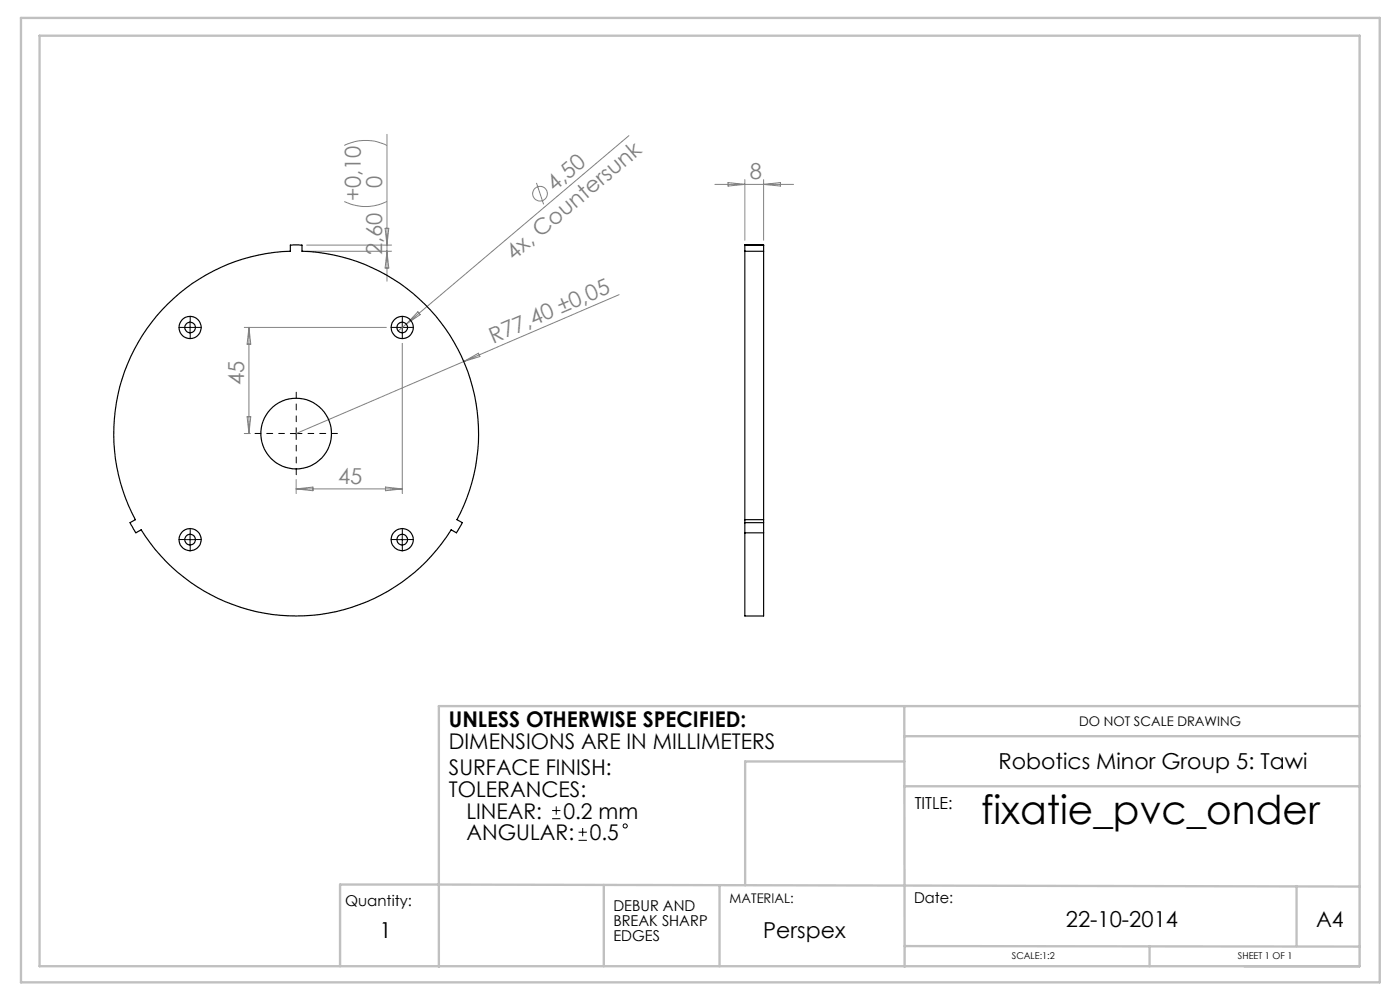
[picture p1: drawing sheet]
<svg xmlns="http://www.w3.org/2000/svg" width="297mm" height="210mm" viewBox="0 0 297 210" stroke-linecap="round" stroke-linejoin="round" font-family="sans-serif">
<g fill="none" stroke="#808080" stroke-width=".21">
<path d="M73 30.9a10.2 10.2 0 0 1 9.1 0M82.1 28.5v31.1M113.8 38.8l1.5 4.5M133.4 28.8l-47.2 39.9M151.7 39.1h16.6M154.4 38.7l3.6 .4-3.6 .4zM158 38.1v12.9M162 38.1v12.9M162 39.1l3.6-.4v.8zM65.1 53.3h18M65.1 52h18M73 42.7a10.2 10.2 0 0 0 9.1 0"/>
<path d="M81.7 48.4h.8l-.4 3.6zM82.1 53.3l.4 3.6h-.8zM51.8 69.5h30.2M52.8 69.5v22.5M52.8 69.5l.4 3.5h-.8zM85.3 72.8v31.9M86.2 68.7l-1.7 1.5M88.7 66.1l.4 .6-2.9 2zM98.4 76.7l-35.6 15.3M98.4 76.7l3.1-1.8 .3 .7zM131.3 62.5l-32.9 14.2M51.8 92h1.3"/>
<path d="M52.4 88.4h.8l-.4 3.6zM62.8 101.7v3M62.8 103.7h22.5M62.8 103.7l3.6-.4v.8zM81.8 103.3l3.5 .4-3.5 .4z"/>
<circle cx="114.6" cy="41.1" r="1.56"/>
</g>
<g fill="none" stroke="#000" stroke-width=".21">
<path d="M39.1 69.5h2.5M40.3 68.2v2.5M84.1 69.5h2.5M85.3 68.2v2.5M61.6 92h2.5M62.8 90.7v2.5M39.1 114.5h2.5M40.3 113.2v2.5M84.1 114.5h2.5M85.3 113.2v2.5M117.1 173.7h1.8M117.1 171.9h1.8"/>
<path d="M118 171.1v1.7M122.7 178.3h1.8M122.7 176.5h1.8M123.6 175.6v1.8"/>
<circle cx="132.6" cy="175.2" r=".44"/>
</g>
<path d="M60.3 91.9h-6.2M62.8 89.4v-6.2M62.8 94.4v6.3M65.3 91.9h6.3" fill="none" stroke="#000" stroke-width=".21" stroke-dasharray="15.2 1.3 1.3 1.3" stroke-dashoffset="14"/>
<g fill="none" stroke="#000" stroke-width=".21" stroke-dasharray="15.2 1.3 1.3 1.3">
<path d="M39.1 69.4h-1.1M40.3 68.2v-1.1M40.3 70.7v1.1M41.6 69.4h1.1M84.1 69.4h-1.1M85.3 68.2v-1.1M85.3 70.7v1.1M86.6 69.4h1.1M39.1 114.4h-1.1M40.3 113.2v-1.1M40.3 115.7v1.1M41.6 114.4h1.1"/>
<path d="M84.1 114.4h-1.1M85.3 113.2v-1.1M85.3 115.7v1.1M86.6 114.4h1.1"/>
</g>
<g fill="none" stroke="#c0c0c0" stroke-width=".5">
<path d="M4.4 3.8h288.3v204.6h-288.3zM8.4 7.6h280v197.4h-280zM191.8 149.8l.1 55.3M191.8 156.2h96.6M288.4 149.8h-195.3v55.3M191.8 166.8h96.6M191.8 161.5h-33.7v26.3M128.1 187.7v17.3M152.6 187.7v17.3M275.1 188v12.7M288.4 188.1l-216.3-.5v17.4M191.9 200.7l96.5 .1"/>
<path d="M243.9 200.7v4.3"/>
</g>
<g fill="none" stroke="#000" stroke-width=".25">
<path d="M158 53.3v56.9M158 52h.1M158 52h4M158 53.3h4M158 52v1.3M162 53.3v56.9M162 52h.1M162 52v1.3M35.6 64.5a38.6 38.6 0 0 1 26-11.2v-1.3h.6h1.9v1.3a38.7 38.7 0 0 1 32.8 56.9l1.2 .7-.3 .5-1 1.6-1.1-.6a38.7 38.7 0 0 1-65.7 0l-1.2 .6-.5-.8-.7-1.3 1.1-.7a38.7 38.7 0 0 1 6.9-45.7zM158 110.9v2.1M158 113v17.7h4v-17.7M158 110.2h4"/>
<path d="M158 110.9h4M158 110.2v.7M158 113h4M162 110.9v2.1M162 110.2v.7"/>
<circle cx="40.3" cy="69.5" r="2.34"/>
<circle cx="40.3" cy="69.5" r="1.12"/>
<circle cx="85.3" cy="69.5" r="1.12"/>
<circle cx="85.3" cy="69.5" r="2.35"/>
<circle cx="62.8" cy="92" r="7.5"/>
<circle cx="40.3" cy="114.5" r="2.35"/>
<circle cx="40.3" cy="114.5" r="1.12"/>
<circle cx="85.3" cy="114.5" r="1.12"/>
<circle cx="85.3" cy="114.5" r="2.36"/>
</g>
<text font-size="8.5" x="208.1" y="174.8">fixatie_pvc_onder</text>
<g font-size="4.7" fill="#808080">
<text x="81.1" y="39.9" transform="rotate(-90 81.1 39.9)">0</text>
<text x="117.6" y="40.7" transform="rotate(-40 117.6 40.7)">4,50</text>
<text x="159.1" y="38.1">8</text>
<text x="76.6" y="42.7" transform="rotate(-90 76.6 42.7)">+0,10</text>
<text x="81" y="54.1" transform="rotate(-90 81 54.1)">2,60</text>
<text x="109" y="55.3" transform="rotate(-40 109 55.3)">4x, Countersunk</text>
<text x="104.6" y="72.9" transform="rotate(-23 104.6 72.9)">R77,40 ±0,05</text>
<text x="51.8" y="81.7" transform="rotate(-90 51.8 81.7)">45</text>
<text x="71.7" y="102.7">45</text>
</g>
<g font-size="4.7">
<text x="211.8" y="163.1">Robotics Minor Group 5: Tawi</text>
<text x="226.1" y="196.6">22-10-2014</text>
<text x="80.5" y="199">1</text>
<text x="161.9" y="199">Perspex</text>
</g>
<g font-size="4.6">
<text x="95.2" y="154.3">UNLESS OTHERWISE SPECIFIED:</text>
<text x="95.2" y="158.9">DIMENSIONS ARE IN MILLIMETERS</text>
<text x="95.2" y="164.5">SURFACE FINISH:</text>
<text x="95.2" y="169.1">TOLERANCES:</text>
<text x="98.9" y="173.7">LINEAR:</text>
<text x="119.5" y="173.7">0.2 mm</text>
<text x="99" y="178.2">ANGULAR:</text>
<text x="125.1" y="178.2">0.5</text>
<text x="279.2" y="196.6">A4</text>
</g>
<text font-size="3.5" x="194" y="171.7">TITLE:</text>
<g font-size="3.2">
<text x="193.9" y="191.5">Date:</text>
<text x="73.2" y="192.2">Quantity:</text>
<text x="130.1" y="193.2">DEBUR AND</text>
<text x="130.1" y="196.4">BREAK SHARP</text>
<text x="130.1" y="199.6">EDGES</text>
</g>
<g font-size="2.8">
<text x="228.9" y="153.9">DO NOT SCALE DRAWING</text>
<text x="154.8" y="191.5">MATERIAL:</text>
</g>
<g font-size="2">
<text x="214.7" y="203.5">SCALE:1:2</text>
<text x="262.6" y="203.5">SHEET 1 OF 1</text>
</g>
</svg>
